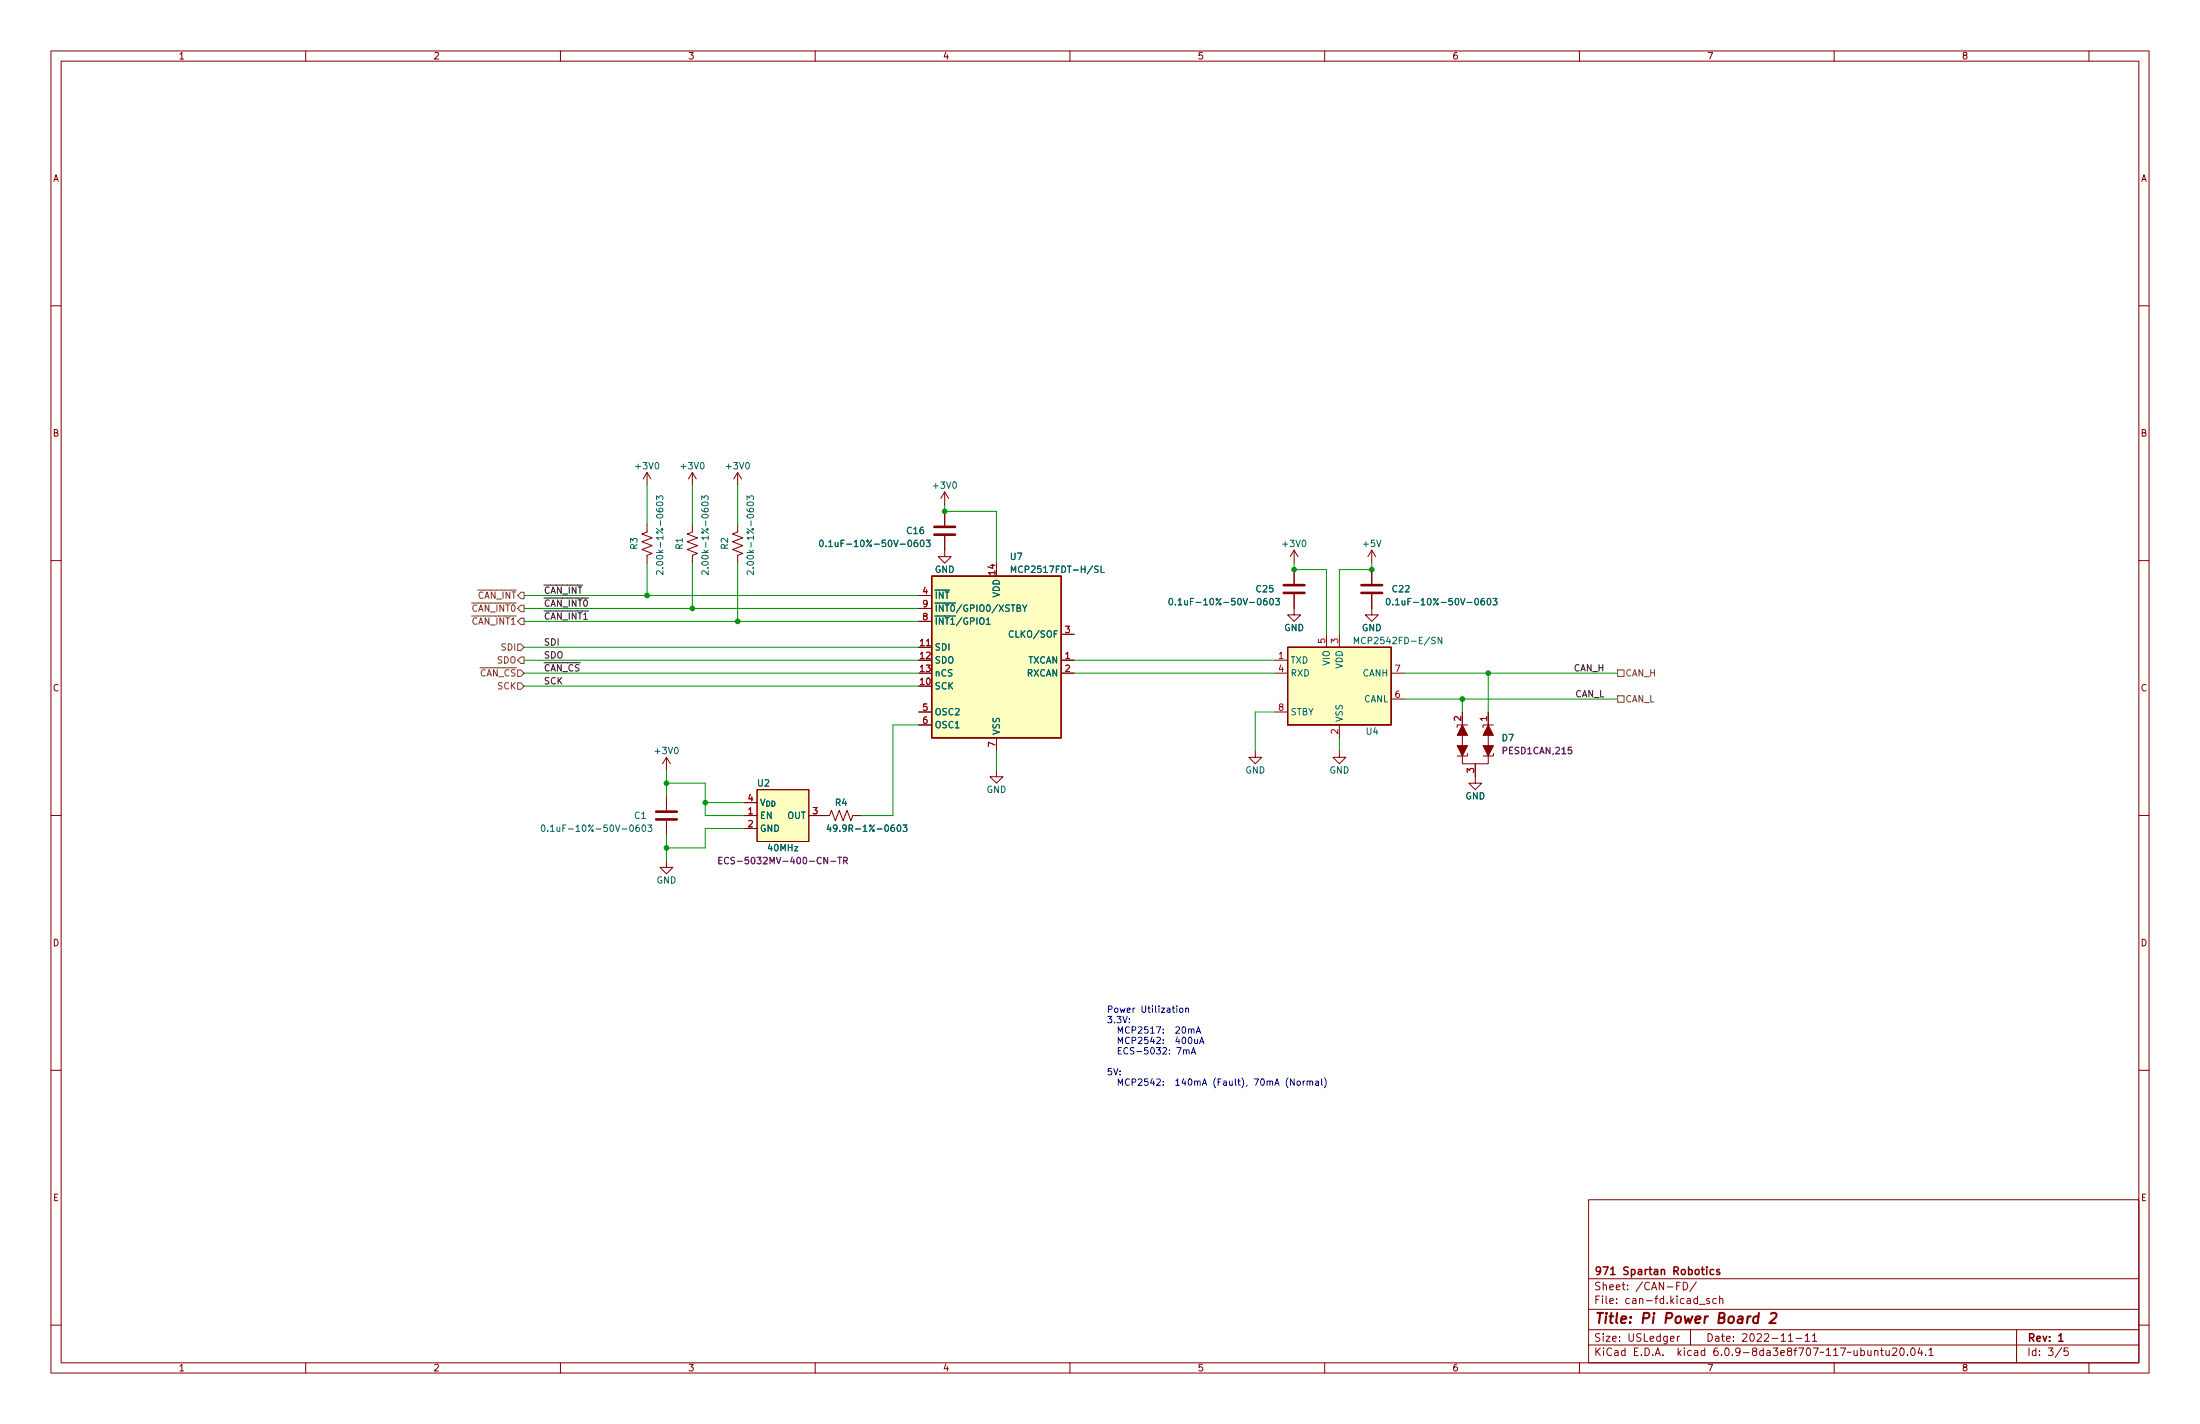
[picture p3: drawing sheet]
(kicad_sch (version 20211123) (generator eeschema)

 (paper "USLedger")

 (title_block
  (title "Pi Power Board 2")
  (date "2022-11-11")
  (rev "1")
  (company "971 Spartan Robotics"))

 (lib_symbols
  (symbol "Device:C" (pin_numbers hide) (pin_names (offset 0.254)) (in_bom yes) (on_board yes)
   (property "Reference" "C" (id 0) (at 0.635 2.54 0) (effects (font (size 1.27 1.27)) (justify left)))
   (property "Value" "C" (id 1) (at 0.635 -2.54 0) (effects (font (size 1.27 1.27)) (justify left)))
   (property "Footprint" "" (id 2) (at 0.9652 -3.81 0) (effects (font (size 1.27 1.27)) hide))
   (property "Datasheet" "~" (id 3) (at 0 0 0) (effects (font (size 1.27 1.27)) hide))
   (symbol "C_0_1"
    (polyline (pts (xy -2.032 -0.762) (xy 2.032 -0.762)) (stroke (width 0.508) (type default) (color 0 0 0 0)) (fill (type none)))
    (polyline (pts (xy -2.032 0.762) (xy 2.032 0.762)) (stroke (width 0.508) (type default) (color 0 0 0 0)) (fill (type none))))
   (symbol "C_1_1"
    (pin passive line (at 0 3.81 270) (length 2.794) (name "~" (effects (font (size 1.27 1.27)))) (number "1" (effects (font (size 1.27 1.27)))))
    (pin passive line (at 0 -3.81 90) (length 2.794) (name "~" (effects (font (size 1.27 1.27)))) (number "2" (effects (font (size 1.27 1.27)))))))
  (symbol "Device:R_US" (pin_numbers hide) (pin_names (offset 0)) (in_bom yes) (on_board yes)
   (property "Reference" "R" (id 0) (at 2.54 0 90) (effects (font (size 1.27 1.27))))
   (property "Value" "R_US" (id 1) (at -2.54 0 90) (effects (font (size 1.27 1.27))))
   (property "Footprint" "" (id 2) (at 1.016 -0.254 90) (effects (font (size 1.27 1.27)) hide))
   (property "Datasheet" "~" (id 3) (at 0 0 0) (effects (font (size 1.27 1.27)) hide))
   (symbol "R_US_0_1"
    (polyline (pts (xy 0 -2.286) (xy 0 -2.54)) (stroke (width 0) (type default) (color 0 0 0 0)) (fill (type none)))
    (polyline (pts (xy 0 2.286) (xy 0 2.54)) (stroke (width 0) (type default) (color 0 0 0 0)) (fill (type none)))
    (polyline (pts (xy 0 -0.762) (xy 1.016 -1.143) (xy 0 -1.524) (xy -1.016 -1.905) (xy 0 -2.286)) (stroke (width 0) (type default) (color 0 0 0 0)) (fill (type none)))
    (polyline (pts (xy 0 0.762) (xy 1.016 0.381) (xy 0 0) (xy -1.016 -0.381) (xy 0 -0.762)) (stroke (width 0) (type default) (color 0 0 0 0)) (fill (type none)))
    (polyline (pts (xy 0 2.286) (xy 1.016 1.905) (xy 0 1.524) (xy -1.016 1.143) (xy 0 0.762)) (stroke (width 0) (type default) (color 0 0 0 0)) (fill (type none))))
   (symbol "R_US_1_1"
    (pin passive line (at 0 3.81 270) (length 1.27) (name "~" (effects (font (size 1.27 1.27)))) (number "1" (effects (font (size 1.27 1.27)))))
    (pin passive line (at 0 -3.81 90) (length 1.27) (name "~" (effects (font (size 1.27 1.27)))) (number "2" (effects (font (size 1.27 1.27)))))))
  (symbol "Interface_CAN_LIN:MCP2517FD-xSL" (in_bom yes) (on_board yes)
   (property "Reference" "U3" (id 0) (at 2.54 25.4 0) (effects (font (size 1.27 1.27)) (justify left)))
   (property "Value" "MCP2517FDT-H/SL" (id 1) (at 2.54 22.86 0) (effects (font (size 1.27 1.27)) (justify left)))
   (property "Footprint" "Package_SO:SOIC-14_3.9x8.7mm_P1.27mm" (id 2) (at 0 -25.4 0) (effects (font (size 1.27 1.27)) hide))
   (property "Datasheet" "https://www.microchip.com/en-us/product/MCP2517FD" (id 3) (at 0 6.35 0) (effects (font (size 1.27 1.27)) hide))
   (property "MFG" "Microchip" (id 4) (at 0 0 0) (effects (font (size 1.27 1.27)) hide))
   (property "MFG P/N" "MCP2517FDT-H/SL" (id 5) (at 0 0 0) (effects (font (size 1.27 1.27)) hide))
   (symbol "MCP2517FD-xSL_0_1"
    (rectangle (start -12.7 21.59) (end 12.7 -10.16) (stroke (width 0.254) (type default) (color 0 0 0 0)) (fill (type background))))
   (symbol "MCP2517FD-xSL_1_1"
    (pin output line (at 15.24 5.08 180) (length 2.54) (name "TXCAN" (effects (font (size 1.27 1.27)))) (number "1" (effects (font (size 1.27 1.27)))))
    (pin input line (at -15.24 0 0) (length 2.54) (name "SCK" (effects (font (size 1.27 1.27)))) (number "10" (effects (font (size 1.27 1.27)))))
    (pin input line (at -15.24 7.62 0) (length 2.54) (name "SDI" (effects (font (size 1.27 1.27)))) (number "11" (effects (font (size 1.27 1.27)))))
    (pin output line (at -15.24 5.08 0) (length 2.54) (name "SDO" (effects (font (size 1.27 1.27)))) (number "12" (effects (font (size 1.27 1.27)))))
    (pin input line (at -15.24 2.54 0) (length 2.54) (name "nCS" (effects (font (size 1.27 1.27)))) (number "13" (effects (font (size 1.27 1.27)))))
    (pin power_in line (at 0 24.13 270) (length 2.54) (name "VDD" (effects (font (size 1.27 1.27)))) (number "14" (effects (font (size 1.27 1.27)))))
    (pin input line (at 15.24 2.54 180) (length 2.54) (name "RXCAN" (effects (font (size 1.27 1.27)))) (number "2" (effects (font (size 1.27 1.27)))))
    (pin output line (at 15.24 10.16 180) (length 2.54) (name "CLKO/SOF" (effects (font (size 1.27 1.27)))) (number "3" (effects (font (size 1.27 1.27)))))
    (pin output line (at -15.24 17.78 0) (length 2.54) (name "~{INT}" (effects (font (size 1.27 1.27)))) (number "4" (effects (font (size 1.27 1.27)))))
    (pin output line (at -15.24 -5.08 0) (length 2.54) (name "OSC2" (effects (font (size 1.27 1.27)))) (number "5" (effects (font (size 1.27 1.27)))))
    (pin input line (at -15.24 -7.62 0) (length 2.54) (name "OSC1" (effects (font (size 1.27 1.27)))) (number "6" (effects (font (size 1.27 1.27)))))
    (pin power_in line (at 0 -12.7 90) (length 2.54) (name "VSS" (effects (font (size 1.27 1.27)))) (number "7" (effects (font (size 1.27 1.27)))))
    (pin bidirectional line (at -15.24 12.7 0) (length 2.54) (name "~{INT1}/GPIO1" (effects (font (size 1.27 1.27)))) (number "8" (effects (font (size 1.27 1.27)))))
    (pin bidirectional line (at -15.24 15.24 0) (length 2.54) (name "~{INT0}/GPIO0/XSTBY" (effects (font (size 1.27 1.27)))) (number "9" (effects (font (size 1.27 1.27)))))))
  (symbol "Interface_CAN_LIN:MCP2542FDxMF" (in_bom yes) (on_board yes)
   (property "Reference" "U4" (id 0) (at 5.08 -8.89 0) (effects (font (size 1.27 1.27)) (justify left)))
   (property "Value" "MCP2542FD-E/SN" (id 1) (at 2.54 8.89 0) (effects (font (size 1.27 1.27)) (justify left)))
   (property "Footprint" "Package_SO:SO-8_3.9x4.9mm_P1.27mm" (id 2) (at 0 -12.7 0) (effects (font (size 1.27 1.27) italic) hide))
   (property "Datasheet" "http://ww1.microchip.com/downloads/en/DeviceDoc/MCP2542FD-4FD-MCP2542WFD-4WFD-Data-Sheet20005514B.pdf" (id 3) (at 0 0 0) (effects (font (size 1.27 1.27)) hide))
   (property "MFG" "Microchip" (id 4) (at 0 0 0) (effects (font (size 1.27 1.27)) hide))
   (property "MFG P/N" "MCP2542FD-E/SN" (id 5) (at 0 0 0) (effects (font (size 1.27 1.27)) hide))
   (symbol "MCP2542FDxMF_0_1"
    (rectangle (start -10.16 7.62) (end 10.16 -7.62) (stroke (width 0.254) (type default) (color 0 0 0 0)) (fill (type background))))
   (symbol "MCP2542FDxMF_1_1"
    (pin input line (at -12.7 5.08 0) (length 2.54) (name "TXD" (effects (font (size 1.27 1.27)))) (number "1" (effects (font (size 1.27 1.27)))))
    (pin power_in line (at 0 -10.16 90) (length 2.54) (name "VSS" (effects (font (size 1.27 1.27)))) (number "2" (effects (font (size 1.27 1.27)))))
    (pin power_in line (at 0 10.16 270) (length 2.54) (name "VDD" (effects (font (size 1.27 1.27)))) (number "3" (effects (font (size 1.27 1.27)))))
    (pin output line (at -12.7 2.54 0) (length 2.54) (name "RXD" (effects (font (size 1.27 1.27)))) (number "4" (effects (font (size 1.27 1.27)))))
    (pin power_in line (at -2.54 10.16 270) (length 2.54) (name "VIO" (effects (font (size 1.27 1.27)))) (number "5" (effects (font (size 1.27 1.27)))))
    (pin bidirectional line (at 12.7 -2.54 180) (length 2.54) (name "CANL" (effects (font (size 1.27 1.27)))) (number "6" (effects (font (size 1.27 1.27)))))
    (pin bidirectional line (at 12.7 2.54 180) (length 2.54) (name "CANH" (effects (font (size 1.27 1.27)))) (number "7" (effects (font (size 1.27 1.27)))))
    (pin input line (at -12.7 -5.08 0) (length 2.54) (name "STBY" (effects (font (size 1.27 1.27)))) (number "8" (effects (font (size 1.27 1.27)))))))
  (symbol "PI-Power-Board:40MHz-ECS-5032MV" (in_bom yes) (on_board yes)
   (property "Reference" "U" (id 0) (at 0 0 0) (effects (font (size 1.27 1.27))))
   (property "Value" "40MHz-ECS-5032MV" (id 1) (at 0 0 0) (effects (font (size 1.27 1.27))))
   (property "Footprint" "PI-Power-Board:ECS-5032MV" (id 2) (at 0 0 0) (effects (font (size 1.27 1.27)) hide))
   (property "Datasheet" "https://ecsxtal.com/store/pdf/ECS-5032MV.pdf" (id 3) (at 0 0 0) (effects (font (size 1.27 1.27)) hide))
   (property "MFG" "ECS Inc" (id 4) (at 0 0 0) (effects (font (size 1.27 1.27)) hide))
   (property "MFG P/N" "ECS-5032MV-400-CN-TR" (id 5) (at 0 0 0) (effects (font (size 1.27 1.27)) hide))
   (symbol "40MHz-ECS-5032MV_0_0"
    (pin output line (at 12.7 -5.08 180) (length 2.54) (name "OUT" (effects (font (size 1.27 1.27)))) (number "3" (effects (font (size 1.27 1.27)))))
    (pin power_in line (at -2.54 -2.54 0) (length 2.54) (name "V_{DD}" (effects (font (size 1.27 1.27)))) (number "4" (effects (font (size 1.27 1.27))))))
   (symbol "40MHz-ECS-5032MV_0_1"
    (rectangle (start 0 0) (end 10.16 -10.16) (stroke (width 0) (type default) (color 0 0 0 0)) (fill (type background))))
   (symbol "40MHz-ECS-5032MV_1_1"
    (pin input line (at -2.54 -5.08 0) (length 2.54) (name "EN" (effects (font (size 1.27 1.27)))) (number "1" (effects (font (size 1.27 1.27)))))
    (pin passive line (at -2.54 -7.62 0) (length 2.54) (name "GND" (effects (font (size 1.27 1.27)))) (number "2" (effects (font (size 1.27 1.27)))))))
  (symbol "PI-Power-Board:PESD1CAN" (pin_names hide) (in_bom yes) (on_board yes)
   (property "Reference" "D" (id 0) (at 0 0 0) (effects (font (size 1.27 1.27))))
   (property "Value" "PESD1CAN" (id 1) (at 0 0 0) (effects (font (size 1.27 1.27)) hide))
   (property "Footprint" "Package_TO_SOT_SMD:SOT-23" (id 2) (at 0 0 0) (effects (font (size 1.27 1.27)) hide))
   (property "Datasheet" "https://assets.nexperia.com/documents/data-sheet/PESD1CAN.pdf" (id 3) (at 0 0 0) (effects (font (size 1.27 1.27)) hide))
   (property "MFG" "Nexperia" (id 4) (at 0 0 0) (effects (font (size 1.27 1.27)) hide))
   (property "MFG P/N" "PESD1CAN,215" (id 5) (at 0 0 0) (effects (font (size 1.27 1.27))))
   (symbol "PESD1CAN_0_1"
    (polyline (pts (xy -1.27 -7.62) (xy 0.762 -7.62)) (stroke (width 0) (type default) (color 0 0 0 0)) (fill (type none)))
    (polyline (pts (xy -1.27 -2.54) (xy 0.762 -2.54)) (stroke (width 0) (type default) (color 0 0 0 0)) (fill (type none)))
    (polyline (pts (xy 0.635 -7.62) (xy 3.175 -7.62)) (stroke (width 0) (type default) (color 0 0 0 0)) (fill (type none)))
    (polyline (pts (xy 0.635 -2.54) (xy 3.175 -2.54)) (stroke (width 0) (type default) (color 0 0 0 0)) (fill (type none)))
    (polyline (pts (xy 4.826 -7.62) (xy 2.794 -7.62)) (stroke (width 0) (type default) (color 0 0 0 0)) (fill (type none)))
    (polyline (pts (xy 4.826 -2.54) (xy 2.794 -2.54)) (stroke (width 0) (type default) (color 0 0 0 0)) (fill (type none)))
    (polyline (pts (xy -1.27 -6.604) (xy -1.27 -8.636) (xy -0.762 -8.636)) (stroke (width 0) (type default) (color 0 0 0 0)) (fill (type none)))
    (polyline (pts (xy -1.27 -1.524) (xy -1.27 -3.556) (xy -0.762 -3.556)) (stroke (width 0) (type default) (color 0 0 0 0)) (fill (type none)))
    (polyline (pts (xy 4.826 -8.636) (xy 4.826 -6.604) (xy 4.318 -6.604)) (stroke (width 0) (type default) (color 0 0 0 0)) (fill (type none)))
    (polyline (pts (xy 4.826 -3.556) (xy 4.826 -1.524) (xy 4.318 -1.524)) (stroke (width 0) (type default) (color 0 0 0 0)) (fill (type none)))
    (polyline (pts (xy 0.762 -6.604) (xy -1.27 -7.62) (xy 0.762 -8.636) (xy 0.762 -6.604)) (stroke (width 0) (type default) (color 0 0 0 0)) (fill (type outline)))
    (polyline (pts (xy 0.762 -1.524) (xy -1.27 -2.54) (xy 0.762 -3.556) (xy 0.762 -1.524)) (stroke (width 0) (type default) (color 0 0 0 0)) (fill (type outline)))
    (polyline (pts (xy 2.794 -8.636) (xy 4.826 -7.62) (xy 2.794 -6.604) (xy 2.794 -8.636)) (stroke (width 0) (type default) (color 0 0 0 0)) (fill (type outline)))
    (polyline (pts (xy 2.794 -3.556) (xy 4.826 -2.54) (xy 2.794 -1.524) (xy 2.794 -3.556)) (stroke (width 0) (type default) (color 0 0 0 0)) (fill (type outline)))
    (polyline (pts (xy 4.445 -2.54) (xy 6.35 -2.54) (xy 6.35 -7.62) (xy 4.445 -7.62)) (stroke (width 0) (type default) (color 0 0 0 0)) (fill (type none))))
   (symbol "PESD1CAN_1_1"
    (pin passive line (at -3.81 -2.54 0) (length 2.54) (name "K1" (effects (font (size 1.27 1.27)))) (number "1" (effects (font (size 1.27 1.27)))))
    (pin passive line (at -3.81 -7.62 0) (length 2.54) (name "K1" (effects (font (size 1.27 1.27)))) (number "2" (effects (font (size 1.27 1.27)))))
    (pin passive line (at 8.89 -5.08 180) (length 2.54) (name "KK" (effects (font (size 1.27 1.27)))) (number "3" (effects (font (size 1.27 1.27)))))))
  (symbol "power:+3V0" (power) (pin_names (offset 0)) (in_bom yes) (on_board yes)
   (property "Reference" "#PWR" (id 0) (at 0 -3.81 0) (effects (font (size 1.27 1.27)) hide))
   (property "Value" "+3V0" (id 1) (at 0 3.556 0) (effects (font (size 1.27 1.27))))
   (property "Footprint" "" (id 2) (at 0 0 0) (effects (font (size 1.27 1.27)) hide))
   (property "Datasheet" "" (id 3) (at 0 0 0) (effects (font (size 1.27 1.27)) hide))
   (symbol "+3V0_0_1"
    (polyline (pts (xy -0.762 1.27) (xy 0 2.54)) (stroke (width 0) (type default) (color 0 0 0 0)) (fill (type none)))
    (polyline (pts (xy 0 0) (xy 0 2.54)) (stroke (width 0) (type default) (color 0 0 0 0)) (fill (type none)))
    (polyline (pts (xy 0 2.54) (xy 0.762 1.27)) (stroke (width 0) (type default) (color 0 0 0 0)) (fill (type none))))
   (symbol "+3V0_1_1"
    (pin power_in line (at 0 0 90) (length 0) hide (name "+3V0" (effects (font (size 1.27 1.27)))) (number "1" (effects (font (size 1.27 1.27)))))))
  (symbol "power:+5V" (power) (pin_names (offset 0)) (in_bom yes) (on_board yes)
   (property "Reference" "#PWR" (id 0) (at 0 -3.81 0) (effects (font (size 1.27 1.27)) hide))
   (property "Value" "+5V" (id 1) (at 0 3.556 0) (effects (font (size 1.27 1.27))))
   (property "Footprint" "" (id 2) (at 0 0 0) (effects (font (size 1.27 1.27)) hide))
   (property "Datasheet" "" (id 3) (at 0 0 0) (effects (font (size 1.27 1.27)) hide))
   (symbol "+5V_0_1"
    (polyline (pts (xy -0.762 1.27) (xy 0 2.54)) (stroke (width 0) (type default) (color 0 0 0 0)) (fill (type none)))
    (polyline (pts (xy 0 0) (xy 0 2.54)) (stroke (width 0) (type default) (color 0 0 0 0)) (fill (type none)))
    (polyline (pts (xy 0 2.54) (xy 0.762 1.27)) (stroke (width 0) (type default) (color 0 0 0 0)) (fill (type none))))
   (symbol "+5V_1_1"
    (pin power_in line (at 0 0 90) (length 0) hide (name "+5V" (effects (font (size 1.27 1.27)))) (number "1" (effects (font (size 1.27 1.27)))))))
  (symbol "power:GND" (power) (pin_names (offset 0)) (in_bom yes) (on_board yes)
   (property "Reference" "#PWR" (id 0) (at 0 -6.35 0) (effects (font (size 1.27 1.27)) hide))
   (property "Value" "GND" (id 1) (at 0 -3.81 0) (effects (font (size 1.27 1.27))))
   (property "Footprint" "" (id 2) (at 0 0 0) (effects (font (size 1.27 1.27)) hide))
   (property "Datasheet" "" (id 3) (at 0 0 0) (effects (font (size 1.27 1.27)) hide))
   (symbol "GND_0_1"
    (polyline (pts (xy 0 0) (xy 0 -1.27) (xy 1.27 -1.27) (xy 0 -2.54) (xy -1.27 -1.27) (xy 0 -1.27)) (stroke (width 0) (type default) (color 0 0 0 0)) (fill (type none))))
   (symbol "GND_1_1"
    (pin power_in line (at 0 0 270) (length 0) hide (name "GND" (effects (font (size 1.27 1.27)))) (number "1" (effects (font (size 1.27 1.27))))))))

 (junction (at 138.43 157.48) (diameter 0) (color 0 0 0 0))
 (junction (at 127 116.84) (diameter 0) (color 0 0 0 0))
 (junction (at 292.1 132.08) (diameter 0) (color 0 0 0 0))
 (junction (at 135.89 119.38) (diameter 0) (color 0 0 0 0))
 (junction (at 185.42 100.33) (diameter 0) (color 0 0 0 0))
 (junction (at 287.02 137.16) (diameter 0) (color 0 0 0 0))
 (junction (at 144.78 121.92) (diameter 0) (color 0 0 0 0))
 (junction (at 130.81 166.37) (diameter 0) (color 0 0 0 0))
 (junction (at 269.24 111.76) (diameter 0) (color 0 0 0 0))
 (junction (at 254 111.76) (diameter 0) (color 0 0 0 0))
 (junction (at 130.81 153.67) (diameter 0) (color 0 0 0 0))

 (wire (pts (xy 130.81 153.67) (xy 130.81 156.21)) (stroke (width 0) (type default) (color 0 0 0 0)))
 (wire (pts (xy 146.05 157.48) (xy 138.43 157.48)) (stroke (width 0) (type default) (color 0 0 0 0)))
 (wire (pts (xy 127 116.84) (xy 180.34 116.84)) (stroke (width 0) (type default) (color 0 0 0 0)))
 (wire (pts (xy 130.81 163.83) (xy 130.81 166.37)) (stroke (width 0) (type default) (color 0 0 0 0)))
 (wire (pts (xy 168.91 160.02) (xy 175.26 160.02)) (stroke (width 0) (type default) (color 0 0 0 0)))
 (wire (pts (xy 175.26 142.24) (xy 180.34 142.24)) (stroke (width 0) (type default) (color 0 0 0 0)))
 (wire (pts (xy 130.81 166.37) (xy 130.81 168.91)) (stroke (width 0) (type default) (color 0 0 0 0)))
 (wire (pts (xy 138.43 157.48) (xy 138.43 153.67)) (stroke (width 0) (type default) (color 0 0 0 0)))
 (wire (pts (xy 275.59 132.08) (xy 292.1 132.08)) (stroke (width 0) (type default) (color 0 0 0 0)))
 (wire (pts (xy 135.89 95.25) (xy 135.89 102.87)) (stroke (width 0) (type default) (color 0 0 0 0)))
 (wire (pts (xy 127 110.49) (xy 127 116.84)) (stroke (width 0) (type default) (color 0 0 0 0)))
 (wire (pts (xy 135.89 119.38) (xy 180.34 119.38)) (stroke (width 0) (type default) (color 0 0 0 0)))
 (wire (pts (xy 146.05 160.02) (xy 138.43 160.02)) (stroke (width 0) (type default) (color 0 0 0 0)))
 (wire (pts (xy 210.82 129.54) (xy 250.19 129.54)) (stroke (width 0) (type default) (color 0 0 0 0)))
 (wire (pts (xy 246.38 147.32) (xy 246.38 139.7)) (stroke (width 0) (type default) (color 0 0 0 0)))
 (wire (pts (xy 287.02 137.16) (xy 287.02 139.7)) (stroke (width 0) (type default) (color 0 0 0 0)))
 (wire (pts (xy 138.43 153.67) (xy 130.81 153.67)) (stroke (width 0) (type default) (color 0 0 0 0)))
 (wire (pts (xy 102.87 134.62) (xy 180.34 134.62)) (stroke (width 0) (type default) (color 0 0 0 0)))
 (wire (pts (xy 135.89 110.49) (xy 135.89 119.38)) (stroke (width 0) (type default) (color 0 0 0 0)))
 (wire (pts (xy 195.58 100.33) (xy 185.42 100.33)) (stroke (width 0) (type default) (color 0 0 0 0)))
 (wire (pts (xy 102.87 129.54) (xy 180.34 129.54)) (stroke (width 0) (type default) (color 0 0 0 0)))
 (wire (pts (xy 102.87 127) (xy 180.34 127)) (stroke (width 0) (type default) (color 0 0 0 0)))
 (wire (pts (xy 146.05 162.56) (xy 138.43 162.56)) (stroke (width 0) (type default) (color 0 0 0 0)))
 (wire (pts (xy 262.89 144.78) (xy 262.89 147.32)) (stroke (width 0) (type default) (color 0 0 0 0)))
 (wire (pts (xy 262.89 111.76) (xy 269.24 111.76)) (stroke (width 0) (type default) (color 0 0 0 0)))
 (wire (pts (xy 260.35 111.76) (xy 254 111.76)) (stroke (width 0) (type default) (color 0 0 0 0)))
 (wire (pts (xy 287.02 137.16) (xy 317.5 137.16)) (stroke (width 0) (type default) (color 0 0 0 0)))
 (wire (pts (xy 130.81 151.13) (xy 130.81 153.67)) (stroke (width 0) (type default) (color 0 0 0 0)))
 (wire (pts (xy 292.1 132.08) (xy 317.5 132.08)) (stroke (width 0) (type default) (color 0 0 0 0)))
 (wire (pts (xy 269.24 110.49) (xy 269.24 111.76)) (stroke (width 0) (type default) (color 0 0 0 0)))
 (wire (pts (xy 102.87 119.38) (xy 135.89 119.38)) (stroke (width 0) (type default) (color 0 0 0 0)))
 (wire (pts (xy 138.43 162.56) (xy 138.43 166.37)) (stroke (width 0) (type default) (color 0 0 0 0)))
 (wire (pts (xy 195.58 147.32) (xy 195.58 151.13)) (stroke (width 0) (type default) (color 0 0 0 0)))
 (wire (pts (xy 260.35 124.46) (xy 260.35 111.76)) (stroke (width 0) (type default) (color 0 0 0 0)))
 (wire (pts (xy 144.78 121.92) (xy 180.34 121.92)) (stroke (width 0) (type default) (color 0 0 0 0)))
 (wire (pts (xy 144.78 110.49) (xy 144.78 121.92)) (stroke (width 0) (type default) (color 0 0 0 0)))
 (wire (pts (xy 138.43 160.02) (xy 138.43 157.48)) (stroke (width 0) (type default) (color 0 0 0 0)))
 (wire (pts (xy 102.87 116.84) (xy 127 116.84)) (stroke (width 0) (type default) (color 0 0 0 0)))
 (wire (pts (xy 292.1 132.08) (xy 292.1 139.7)) (stroke (width 0) (type default) (color 0 0 0 0)))
 (wire (pts (xy 127 95.25) (xy 127 102.87)) (stroke (width 0) (type default) (color 0 0 0 0)))
 (wire (pts (xy 210.82 132.08) (xy 250.19 132.08)) (stroke (width 0) (type default) (color 0 0 0 0)))
 (wire (pts (xy 175.26 160.02) (xy 175.26 142.24)) (stroke (width 0) (type default) (color 0 0 0 0)))
 (wire (pts (xy 246.38 139.7) (xy 250.19 139.7)) (stroke (width 0) (type default) (color 0 0 0 0)))
 (wire (pts (xy 275.59 137.16) (xy 287.02 137.16)) (stroke (width 0) (type default) (color 0 0 0 0)))
 (wire (pts (xy 144.78 95.25) (xy 144.78 102.87)) (stroke (width 0) (type default) (color 0 0 0 0)))
 (wire (pts (xy 102.87 132.08) (xy 180.34 132.08)) (stroke (width 0) (type default) (color 0 0 0 0)))
 (wire (pts (xy 254 110.49) (xy 254 111.76)) (stroke (width 0) (type default) (color 0 0 0 0)))
 (wire (pts (xy 195.58 100.33) (xy 195.58 110.49)) (stroke (width 0) (type default) (color 0 0 0 0)))
 (wire (pts (xy 262.89 124.46) (xy 262.89 111.76)) (stroke (width 0) (type default) (color 0 0 0 0)))
 (wire (pts (xy 102.87 121.92) (xy 144.78 121.92)) (stroke (width 0) (type default) (color 0 0 0 0)))
 (wire (pts (xy 185.42 99.06) (xy 185.42 100.33)) (stroke (width 0) (type default) (color 0 0 0 0)))
 (wire (pts (xy 138.43 166.37) (xy 130.81 166.37)) (stroke (width 0) (type default) (color 0 0 0 0)))

 (text "Power Utilization\n3.0V:\n  MCP2517:  20mA\n  MCP2542:  400uA\n  ECS-5032: 7mA \n\n5V:\n  MCP2542:  140mA (Fault), 70mA (Normal)" (at 217.17 213.36 0) (effects (font (size 1.27 1.27)) (justify left bottom)))

 (label "SDI" (at 106.68 127 0) (effects (font (size 1.27 1.27)) (justify left bottom)))
 (label "SCK" (at 106.68 134.62 0) (effects (font (size 1.27 1.27)) (justify left bottom)))
 (label "~{CAN_INT0}" (at 106.68 119.38 0) (effects (font (size 1.27 1.27)) (justify left bottom)))
 (label "~{CAN_INT1}" (at 106.68 121.92 0) (effects (font (size 1.27 1.27)) (justify left bottom)))
 (label "SDO" (at 106.68 129.54 0) (effects (font (size 1.27 1.27)) (justify left bottom)))
 (label "~{CAN_INT}" (at 106.68 116.84 0) (effects (font (size 1.27 1.27)) (justify left bottom)))
 (label "CAN_L" (at 314.96 137.16 180) (effects (font (size 1.27 1.27)) (justify right bottom)))
 (label "~{CAN_CS}" (at 106.68 132.08 0) (effects (font (size 1.27 1.27)) (justify left bottom)))
 (label "CAN_H" (at 314.96 132.08 180) (effects (font (size 1.27 1.27)) (justify right bottom)))

 (hierarchical_label "SDO" (shape output) (at 102.87 129.54 180) (effects (font (size 1.27 1.27)) (justify right)))
 (hierarchical_label "~{CAN_INT}" (shape output) (at 102.87 116.84 180) (effects (font (size 1.27 1.27)) (justify right)))
 (hierarchical_label "~{CAN_INT0}" (shape output) (at 102.87 119.38 180) (effects (font (size 1.27 1.27)) (justify right)))
 (hierarchical_label "CAN_L" (shape passive) (at 317.5 137.16 0) (effects (font (size 1.27 1.27)) (justify left)))
 (hierarchical_label "~{CAN_INT1}" (shape output) (at 102.87 121.92 180) (effects (font (size 1.27 1.27)) (justify right)))
 (hierarchical_label "~{CAN_CS}" (shape input) (at 102.87 132.08 180) (effects (font (size 1.27 1.27)) (justify right)))
 (hierarchical_label "CAN_H" (shape passive) (at 317.5 132.08 0) (effects (font (size 1.27 1.27)) (justify left)))
 (hierarchical_label "SDI" (shape input) (at 102.87 127 180) (effects (font (size 1.27 1.27)) (justify right)))
 (hierarchical_label "SCK" (shape input) (at 102.87 134.62 180) (effects (font (size 1.27 1.27)) (justify right)))

 (symbol (lib_id "power:+3V0") (at 127 95.25 0) (unit 1) (in_bom yes) (on_board yes)
  (property "Reference" "#PWR024" (id 0) (at 127 99.06 0) (effects (font (size 1.27 1.27)) hide))
  (property "Value" "+3V0" (id 1) (at 127 91.44 0))
  (property "Footprint" "" (id 2) (at 127 95.25 0) (effects (font (size 1.27 1.27)) hide))
  (property "Datasheet" "" (id 3) (at 127 95.25 0) (effects (font (size 1.27 1.27)) hide)) (pin "1"))

 (symbol (lib_id "power:GND") (at 289.56 152.4 0) (mirror y) (unit 1) (in_bom yes) (on_board yes)
  (property "Reference" "#PWR038" (id 0) (at 289.56 158.75 0) (effects (font (size 1.27 1.27)) hide))
  (property "Value" "GND" (id 1) (at 289.56 156.21 0))
  (property "Footprint" "" (id 2) (at 289.56 152.4 0) (effects (font (size 1.27 1.27)) hide))
  (property "Datasheet" "" (id 3) (at 289.56 152.4 0) (effects (font (size 1.27 1.27)) hide)) (pin "1"))

 (symbol (lib_id "power:GND") (at 262.89 147.32 0) (mirror y) (unit 1) (in_bom yes) (on_board yes)
  (property "Reference" "#PWR035" (id 0) (at 262.89 153.67 0) (effects (font (size 1.27 1.27)) hide))
  (property "Value" "GND" (id 1) (at 262.89 151.13 0))
  (property "Footprint" "" (id 2) (at 262.89 147.32 0) (effects (font (size 1.27 1.27)) hide))
  (property "Datasheet" "" (id 3) (at 262.89 147.32 0) (effects (font (size 1.27 1.27)) hide)) (pin "1"))

 (symbol (lib_id "power:+3V0") (at 130.81 151.13 0) (unit 1) (in_bom yes) (on_board yes)
  (property "Reference" "#PWR025" (id 0) (at 130.81 154.94 0) (effects (font (size 1.27 1.27)) hide))
  (property "Value" "+3V0" (id 1) (at 130.81 147.32 0))
  (property "Footprint" "" (id 2) (at 130.81 151.13 0) (effects (font (size 1.27 1.27)) hide))
  (property "Datasheet" "" (id 3) (at 130.81 151.13 0) (effects (font (size 1.27 1.27)) hide)) (pin "1"))

 (symbol (lib_id "Device:C") (at 185.42 104.14 0) (unit 1) (in_bom yes) (on_board yes)
  (property "Reference" "C16" (id 0) (at 181.61 104.14 0) (effects (font (size 1.27 1.27)) (justify right)))
  (property "Value" "0.1uF-10%-50V-0603" (id 1) (at 182.88 106.68 0) (effects (font (size 1.27 1.27)) (justify right)))
  (property "Footprint" "Capacitor_SMD:C_0603_1608Metric" (id 2) (at 186.3852 107.95 0) (effects (font (size 1.27 1.27)) hide))
  (property "Datasheet" "~" (id 3) (at 185.42 104.14 0) (effects (font (size 1.27 1.27)) hide))
  (property "MFG" "Samsung Electro-Mechanics" (id 4) (at 185.42 104.14 0) (effects (font (size 1.27 1.27)) hide))
  (property "MFG P/N" "CL10B104KB8NNNC" (id 5) (at 185.42 104.14 0) (effects (font (size 1.27 1.27)) hide)) (pin "1") (pin "2"))

 (symbol (lib_id "Device:R_US") (at 144.78 106.68 0) (mirror y) (unit 1) (in_bom yes) (on_board yes)
  (property "Reference" "R2" (id 0) (at 142.24 107.95 90) (effects (font (size 1.27 1.27)) (justify left)))
  (property "Value" "2.00k-1%-0603" (id 1) (at 147.32 113.03 90) (effects (font (size 1.27 1.27)) (justify left)))
  (property "Footprint" "Resistor_SMD:R_0603_1608Metric" (id 2) (at 143.764 106.934 90) (effects (font (size 1.27 1.27)) hide))
  (property "Datasheet" "~" (id 3) (at 144.78 106.68 0) (effects (font (size 1.27 1.27)) hide))
  (property "MFG" "Yageo" (id 4) (at 144.78 106.68 0) (effects (font (size 1.27 1.27)) hide))
  (property "MFG P/N" "RC0603FR-072KL" (id 5) (at 144.78 106.68 0) (effects (font (size 1.27 1.27)) hide)) (pin "1") (pin "2"))

 (symbol (lib_id "power:GND") (at 130.81 168.91 0) (unit 1) (in_bom yes) (on_board yes)
  (property "Reference" "#PWR026" (id 0) (at 130.81 175.26 0) (effects (font (size 1.27 1.27)) hide))
  (property "Value" "GND" (id 1) (at 130.81 172.72 0))
  (property "Footprint" "" (id 2) (at 130.81 168.91 0) (effects (font (size 1.27 1.27)) hide))
  (property "Datasheet" "" (id 3) (at 130.81 168.91 0) (effects (font (size 1.27 1.27)) hide)) (pin "1"))

 (symbol (lib_id "Interface_CAN_LIN:MCP2517FD-xSL") (at 195.58 134.62 0) (unit 1) (in_bom yes) (on_board yes) (fields_autoplaced)
  (property "Reference" "U7" (id 0) (at 198.12 109.22 0) (effects (font (size 1.27 1.27)) (justify left)))
  (property "Value" "MCP2517FDT-H/SL" (id 1) (at 198.12 111.76 0) (effects (font (size 1.27 1.27)) (justify left)))
  (property "Footprint" "Package_SO:SOIC-14_3.9x8.7mm_P1.27mm" (id 2) (at 195.58 160.02 0) (effects (font (size 1.27 1.27)) hide))
  (property "Datasheet" "https://www.microchip.com/en-us/product/MCP2517FD" (id 3) (at 195.58 128.27 0) (effects (font (size 1.27 1.27)) hide))
  (property "MFG" "Microchip" (id 4) (at 195.58 134.62 0) (effects (font (size 1.27 1.27)) hide))
  (property "MFG P/N" "MCP2517FDT-H/SL" (id 5) (at 195.58 134.62 0) (effects (font (size 1.27 1.27)) hide)) (pin "1") (pin "10") (pin "11") (pin "12") (pin "13") (pin "14") (pin "2") (pin "3") (pin "4") (pin "5") (pin "6") (pin "7") (pin "8") (pin "9"))

 (symbol (lib_id "PI-Power-Board:40MHz-ECS-5032MV") (at 148.59 154.94 0) (unit 1) (in_bom yes) (on_board yes)
  (property "Reference" "U2" (id 0) (at 149.86 153.67 0))
  (property "Value" "40MHz" (id 1) (at 153.67 166.37 0))
  (property "Footprint" "PI-Power-Board:ECS-5032MV" (id 2) (at 148.59 154.94 0) (effects (font (size 1.27 1.27)) hide))
  (property "Datasheet" "https://ecsxtal.com/store/pdf/ECS-5032MV.pdf" (id 3) (at 148.59 154.94 0) (effects (font (size 1.27 1.27)) hide))
  (property "MFG" "ECS Inc" (id 4) (at 148.59 154.94 0) (effects (font (size 1.27 1.27)) hide))
  (property "MFG P/N" "ECS-5032MV-400-CN-TR" (id 5) (at 153.67 168.91 0)) (pin "3") (pin "4") (pin "1") (pin "2"))

 (symbol (lib_id "PI-Power-Board:PESD1CAN") (at 294.64 143.51 270) (unit 1) (in_bom yes) (on_board yes) (fields_autoplaced)
  (property "Reference" "D7" (id 0) (at 294.64 144.7799 90) (effects (font (size 1.27 1.27)) (justify left)))
  (property "Value" "PESD1CAN" (id 1) (at 294.64 143.51 0) (effects (font (size 1.27 1.27)) hide))
  (property "Footprint" "Package_TO_SOT_SMD:SOT-23" (id 2) (at 294.64 143.51 0) (effects (font (size 1.27 1.27)) hide))
  (property "Datasheet" "https://assets.nexperia.com/documents/data-sheet/PESD1CAN.pdf" (id 3) (at 294.64 143.51 0) (effects (font (size 1.27 1.27)) hide))
  (property "MFG" "Nexperia" (id 4) (at 294.64 143.51 0) (effects (font (size 1.27 1.27)) hide))
  (property "MFG P/N" "PESD1CAN,215" (id 5) (at 294.64 147.3199 90) (effects (font (size 1.27 1.27)) (justify left))) (pin "1") (pin "2") (pin "3"))

 (symbol (lib_id "Interface_CAN_LIN:MCP2542FDxMF") (at 262.89 134.62 0) (unit 1) (in_bom yes) (on_board yes)
  (property "Reference" "U4" (id 0) (at 267.97 143.51 0) (effects (font (size 1.27 1.27)) (justify left)))
  (property "Value" "MCP2542FD-E/SN" (id 1) (at 265.43 125.73 0) (effects (font (size 1.27 1.27)) (justify left)))
  (property "Footprint" "Package_SO:SO-8_3.9x4.9mm_P1.27mm" (id 2) (at 262.89 147.32 0) (effects (font (size 1.27 1.27) italic) hide))
  (property "Datasheet" "http://ww1.microchip.com/downloads/en/DeviceDoc/MCP2542FD-4FD-MCP2542WFD-4WFD-Data-Sheet20005514B.pdf" (id 3) (at 262.89 134.62 0) (effects (font (size 1.27 1.27)) hide))
  (property "MFG" "Microchip" (id 4) (at 262.89 134.62 0) (effects (font (size 1.27 1.27)) hide))
  (property "MFG P/N" "MCP2542FD-E/SN" (id 5) (at 262.89 134.62 0) (effects (font (size 1.27 1.27)) hide)) (pin "1") (pin "2") (pin "3") (pin "4") (pin "5") (pin "6") (pin "7") (pin "8"))

 (symbol (lib_id "power:GND") (at 254 119.38 0) (unit 1) (in_bom yes) (on_board yes)
  (property "Reference" "#PWR034" (id 0) (at 254 125.73 0) (effects (font (size 1.27 1.27)) hide))
  (property "Value" "GND" (id 1) (at 254 123.19 0))
  (property "Footprint" "" (id 2) (at 254 119.38 0) (effects (font (size 1.27 1.27)) hide))
  (property "Datasheet" "" (id 3) (at 254 119.38 0) (effects (font (size 1.27 1.27)) hide)) (pin "1"))

 (symbol (lib_id "power:GND") (at 269.24 119.38 0) (mirror y) (unit 1) (in_bom yes) (on_board yes)
  (property "Reference" "#PWR037" (id 0) (at 269.24 125.73 0) (effects (font (size 1.27 1.27)) hide))
  (property "Value" "GND" (id 1) (at 269.24 123.19 0))
  (property "Footprint" "" (id 2) (at 269.24 119.38 0) (effects (font (size 1.27 1.27)) hide))
  (property "Datasheet" "" (id 3) (at 269.24 119.38 0) (effects (font (size 1.27 1.27)) hide)) (pin "1"))

 (symbol (lib_id "Device:C") (at 269.24 115.57 0) (mirror y) (unit 1) (in_bom yes) (on_board yes)
  (property "Reference" "C22" (id 0) (at 273.05 115.57 0) (effects (font (size 1.27 1.27)) (justify right)))
  (property "Value" "0.1uF-10%-50V-0603" (id 1) (at 271.78 118.11 0) (effects (font (size 1.27 1.27)) (justify right)))
  (property "Footprint" "Capacitor_SMD:C_0603_1608Metric" (id 2) (at 268.2748 119.38 0) (effects (font (size 1.27 1.27)) hide))
  (property "Datasheet" "~" (id 3) (at 269.24 115.57 0) (effects (font (size 1.27 1.27)) hide))
  (property "MFG" "Samsung Electro-Mechanics" (id 4) (at 269.24 115.57 0) (effects (font (size 1.27 1.27)) hide))
  (property "MFG P/N" "CL10B104KB8NNNC" (id 5) (at 269.24 115.57 0) (effects (font (size 1.27 1.27)) hide)) (pin "1") (pin "2"))

 (symbol (lib_id "power:+3V0") (at 144.78 95.25 0) (unit 1) (in_bom yes) (on_board yes)
  (property "Reference" "#PWR028" (id 0) (at 144.78 99.06 0) (effects (font (size 1.27 1.27)) hide))
  (property "Value" "+3V0" (id 1) (at 144.78 91.44 0))
  (property "Footprint" "" (id 2) (at 144.78 95.25 0) (effects (font (size 1.27 1.27)) hide))
  (property "Datasheet" "" (id 3) (at 144.78 95.25 0) (effects (font (size 1.27 1.27)) hide)) (pin "1"))

 (symbol (lib_id "Device:C") (at 254 115.57 0) (unit 1) (in_bom yes) (on_board yes)
  (property "Reference" "C25" (id 0) (at 250.19 115.57 0) (effects (font (size 1.27 1.27)) (justify right)))
  (property "Value" "0.1uF-10%-50V-0603" (id 1) (at 251.46 118.11 0) (effects (font (size 1.27 1.27)) (justify right)))
  (property "Footprint" "Capacitor_SMD:C_0603_1608Metric" (id 2) (at 254.9652 119.38 0) (effects (font (size 1.27 1.27)) hide))
  (property "Datasheet" "~" (id 3) (at 254 115.57 0) (effects (font (size 1.27 1.27)) hide))
  (property "MFG" "Samsung Electro-Mechanics" (id 4) (at 254 115.57 0) (effects (font (size 1.27 1.27)) hide))
  (property "MFG P/N" "CL10B104KB8NNNC" (id 5) (at 254 115.57 0) (effects (font (size 1.27 1.27)) hide)) (pin "1") (pin "2"))

 (symbol (lib_id "power:GND") (at 246.38 147.32 0) (mirror y) (unit 1) (in_bom yes) (on_board yes)
  (property "Reference" "#PWR032" (id 0) (at 246.38 153.67 0) (effects (font (size 1.27 1.27)) hide))
  (property "Value" "GND" (id 1) (at 246.38 151.13 0))
  (property "Footprint" "" (id 2) (at 246.38 147.32 0) (effects (font (size 1.27 1.27)) hide))
  (property "Datasheet" "" (id 3) (at 246.38 147.32 0) (effects (font (size 1.27 1.27)) hide)) (pin "1"))

 (symbol (lib_id "power:GND") (at 185.42 107.95 0) (unit 1) (in_bom yes) (on_board yes)
  (property "Reference" "#PWR030" (id 0) (at 185.42 114.3 0) (effects (font (size 1.27 1.27)) hide))
  (property "Value" "GND" (id 1) (at 185.42 111.76 0))
  (property "Footprint" "" (id 2) (at 185.42 107.95 0) (effects (font (size 1.27 1.27)) hide))
  (property "Datasheet" "" (id 3) (at 185.42 107.95 0) (effects (font (size 1.27 1.27)) hide)) (pin "1"))

 (symbol (lib_id "power:+3V0") (at 135.89 95.25 0) (unit 1) (in_bom yes) (on_board yes)
  (property "Reference" "#PWR027" (id 0) (at 135.89 99.06 0) (effects (font (size 1.27 1.27)) hide))
  (property "Value" "+3V0" (id 1) (at 135.89 91.44 0))
  (property "Footprint" "" (id 2) (at 135.89 95.25 0) (effects (font (size 1.27 1.27)) hide))
  (property "Datasheet" "" (id 3) (at 135.89 95.25 0) (effects (font (size 1.27 1.27)) hide)) (pin "1"))

 (symbol (lib_id "power:+3V0") (at 254 110.49 0) (unit 1) (in_bom yes) (on_board yes)
  (property "Reference" "#PWR033" (id 0) (at 254 114.3 0) (effects (font (size 1.27 1.27)) hide))
  (property "Value" "+3V0" (id 1) (at 254 106.68 0))
  (property "Footprint" "" (id 2) (at 254 110.49 0) (effects (font (size 1.27 1.27)) hide))
  (property "Datasheet" "" (id 3) (at 254 110.49 0) (effects (font (size 1.27 1.27)) hide)) (pin "1"))

 (symbol (lib_id "power:GND") (at 195.58 151.13 0) (mirror y) (unit 1) (in_bom yes) (on_board yes)
  (property "Reference" "#PWR031" (id 0) (at 195.58 157.48 0) (effects (font (size 1.27 1.27)) hide))
  (property "Value" "GND" (id 1) (at 195.58 154.94 0))
  (property "Footprint" "" (id 2) (at 195.58 151.13 0) (effects (font (size 1.27 1.27)) hide))
  (property "Datasheet" "" (id 3) (at 195.58 151.13 0) (effects (font (size 1.27 1.27)) hide)) (pin "1"))

 (symbol (lib_id "power:+3V0") (at 185.42 99.06 0) (unit 1) (in_bom yes) (on_board yes)
  (property "Reference" "#PWR029" (id 0) (at 185.42 102.87 0) (effects (font (size 1.27 1.27)) hide))
  (property "Value" "+3V0" (id 1) (at 185.42 95.25 0))
  (property "Footprint" "" (id 2) (at 185.42 99.06 0) (effects (font (size 1.27 1.27)) hide))
  (property "Datasheet" "" (id 3) (at 185.42 99.06 0) (effects (font (size 1.27 1.27)) hide)) (pin "1"))

 (symbol (lib_id "Device:R_US") (at 165.1 160.02 90) (unit 1) (in_bom yes) (on_board yes)
  (property "Reference" "R4" (id 0) (at 165.1 157.48 90))
  (property "Value" "49.9R-1%-0603" (id 1) (at 170.18 162.56 90))
  (property "Footprint" "Resistor_SMD:R_0603_1608Metric" (id 2) (at 165.354 159.004 90) (effects (font (size 1.27 1.27)) hide))
  (property "Datasheet" "~" (id 3) (at 165.1 160.02 0) (effects (font (size 1.27 1.27)) hide))
  (property "MFG" "Yageo" (id 4) (at 165.1 160.02 0) (effects (font (size 1.27 1.27)) hide))
  (property "MFG P/N" "RC0603FR-0749R9L" (id 5) (at 165.1 160.02 0) (effects (font (size 1.27 1.27)) hide)) (pin "1") (pin "2"))

 (symbol (lib_id "Device:R_US") (at 127 106.68 0) (mirror y) (unit 1) (in_bom yes) (on_board yes)
  (property "Reference" "R3" (id 0) (at 124.46 107.95 90) (effects (font (size 1.27 1.27)) (justify left)))
  (property "Value" "2.00k-1%-0603" (id 1) (at 129.54 113.03 90) (effects (font (size 1.27 1.27)) (justify left)))
  (property "Footprint" "Resistor_SMD:R_0603_1608Metric" (id 2) (at 125.984 106.934 90) (effects (font (size 1.27 1.27)) hide))
  (property "Datasheet" "~" (id 3) (at 127 106.68 0) (effects (font (size 1.27 1.27)) hide))
  (property "MFG" "Yageo" (id 4) (at 127 106.68 0) (effects (font (size 1.27 1.27)) hide))
  (property "MFG P/N" "RC0603FR-072KL" (id 5) (at 127 106.68 0) (effects (font (size 1.27 1.27)) hide)) (pin "1") (pin "2"))

 (symbol (lib_id "Device:R_US") (at 135.89 106.68 0) (mirror y) (unit 1) (in_bom yes) (on_board yes)
  (property "Reference" "R1" (id 0) (at 133.35 107.95 90) (effects (font (size 1.27 1.27)) (justify left)))
  (property "Value" "2.00k-1%-0603" (id 1) (at 138.43 113.03 90) (effects (font (size 1.27 1.27)) (justify left)))
  (property "Footprint" "Resistor_SMD:R_0603_1608Metric" (id 2) (at 134.874 106.934 90) (effects (font (size 1.27 1.27)) hide))
  (property "Datasheet" "~" (id 3) (at 135.89 106.68 0) (effects (font (size 1.27 1.27)) hide))
  (property "MFG" "Yageo" (id 4) (at 135.89 106.68 0) (effects (font (size 1.27 1.27)) hide))
  (property "MFG P/N" "RC0603FR-072KL" (id 5) (at 135.89 106.68 0) (effects (font (size 1.27 1.27)) hide)) (pin "1") (pin "2"))

 (symbol (lib_id "Device:C") (at 130.81 160.02 0) (unit 1) (in_bom yes) (on_board yes)
  (property "Reference" "C1" (id 0) (at 127 160.02 0) (effects (font (size 1.27 1.27)) (justify right)))
  (property "Value" "0.1uF-10%-50V-0603" (id 1) (at 128.27 162.56 0) (effects (font (size 1.27 1.27)) (justify right)))
  (property "Footprint" "Capacitor_SMD:C_0603_1608Metric" (id 2) (at 131.7752 163.83 0) (effects (font (size 1.27 1.27)) hide))
  (property "Datasheet" "~" (id 3) (at 130.81 160.02 0) (effects (font (size 1.27 1.27)) hide))
  (property "MFG" "Samsung Electro-Mechanics" (id 4) (at 130.81 160.02 0) (effects (font (size 1.27 1.27)) hide))
  (property "MFG P/N" "CL10B104KB8NNNC" (id 5) (at 130.81 160.02 0) (effects (font (size 1.27 1.27)) hide)) (pin "1") (pin "2"))

 (symbol (lib_id "power:+5V") (at 269.24 110.49 0) (unit 1) (in_bom yes) (on_board yes)
  (property "Reference" "#PWR036" (id 0) (at 269.24 114.3 0) (effects (font (size 1.27 1.27)) hide))
  (property "Value" "+5V" (id 1) (at 269.24 106.68 0))
  (property "Footprint" "" (id 2) (at 269.24 110.49 0) (effects (font (size 1.27 1.27)) hide))
  (property "Datasheet" "" (id 3) (at 269.24 110.49 0) (effects (font (size 1.27 1.27)) hide)) (pin "1")))
